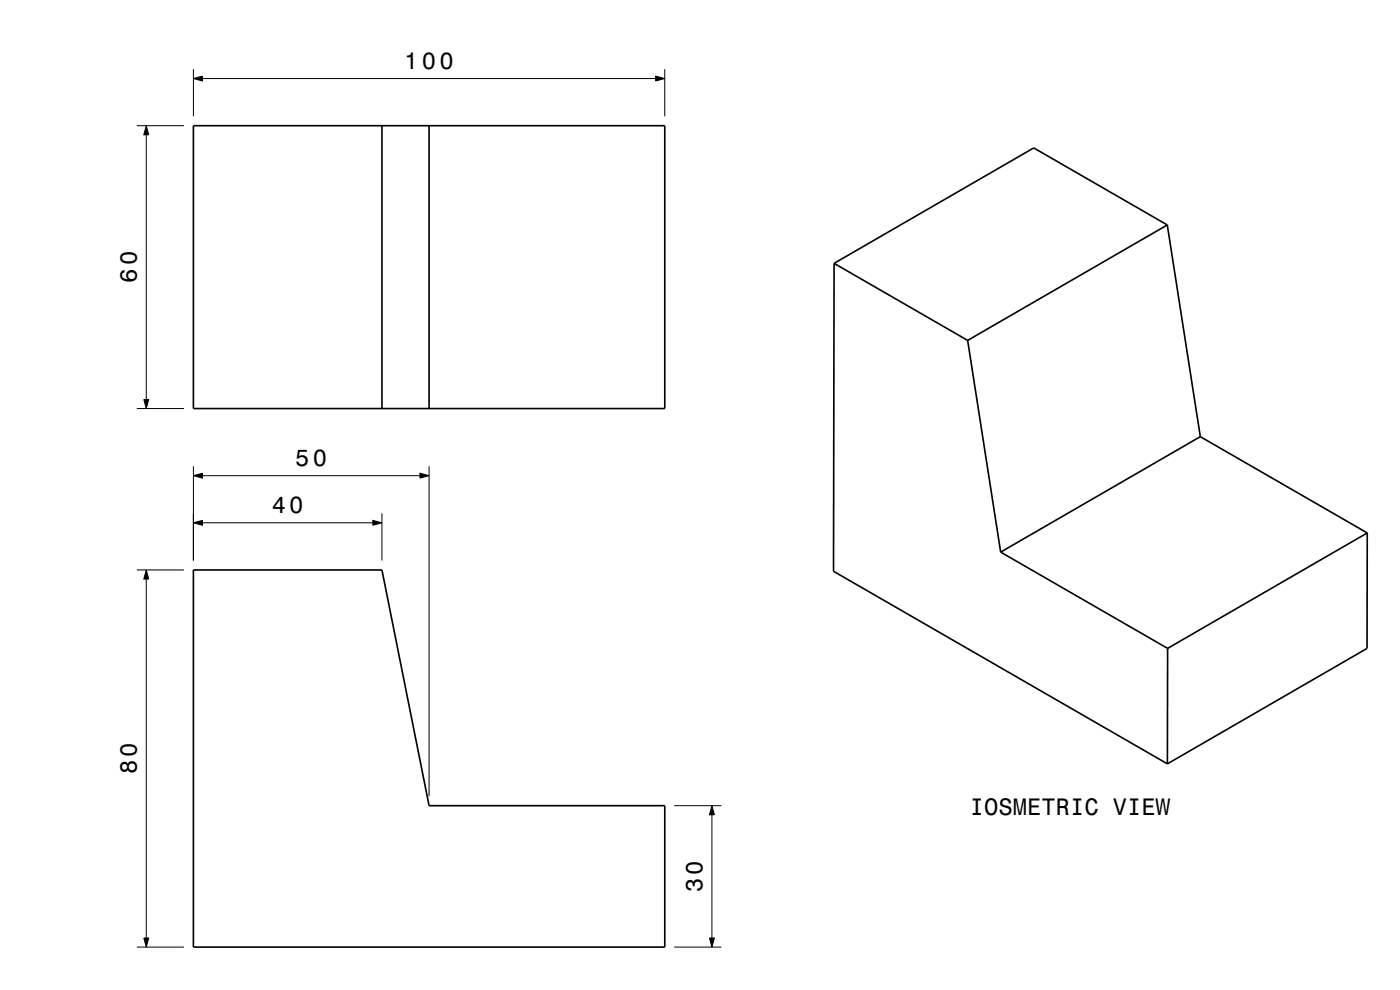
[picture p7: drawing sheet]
<svg xmlns="http://www.w3.org/2000/svg" width="297mm" height="210mm" viewBox="0 0 297 210" stroke-linecap="round" stroke-linejoin="round" font-family="sans-serif">
<g fill="none" stroke="#000" stroke-width=".21">
<path d="M41 16.7l2-.6v1.1zM41 14.7v10M43 16.7h96.1M139.1 16.1l1.9 .6-1.9 .5zM141 14.7v10M29 26.7h10M31 26.7l.5 1.9h-1zM31 28.6v56.1M29 86.7h10M30.5 84.7h1l-.5 2zM41 98.9v20M91 98.9v70"/>
<path d="M41 110.9l2-.5v1zM41 100.9l2-.5v1zM43 110.9h36.1M43 100.9h46.1M79.1 110.4l1.9 .5-1.9 .5zM81 108.9v10M89.1 100.4l1.9 .5-1.9 .5zM29 120.9h10M31 120.9l.5 1.9h-1zM31 122.8v76.2M143 170.9h10M151 170.9l.5 1.9h-1z"/>
<path d="M151 172.8v26.2M30.5 199h1l-.5 1.9zM150.5 199h1l-.5 1.9zM29 200.9h10M143 200.9h10"/>
</g>
<g fill="none" stroke="#000" stroke-width=".35">
<path d="M41 26.7h100v60h-100zM81 26.7v60M91 26.7v60M176.9 55.9l-.1 65.3 70.9 40.8M176.9 55.9l28.4 16.3M247.6 47.7l-28.3-16.3-42.4 24.5M247.6 47.7l7 44.9M247.6 47.7l-42.3 24.5M205.3 72.2l7 44.9M254.6 92.6l35.5 20.5M254.6 92.6l-42.3 24.5M212.3 117.1l35.4 20.4"/>
<path d="M290.1 113.1l-.1 24.4-42.3 24.5M290.1 113.1l-42.4 24.4M41 120.9h40l10 50h50v30h-100zM247.7 137.5v24.5"/>
</g>
<g fill="#000">
<path d="M41 16.7l2-.6v1.1z" fill-rule="evenodd"/>
<path d="M139.1 16.1l1.9 .6-1.9 .5z" fill-rule="evenodd"/>
<path d="M31 26.7l.5 1.9h-1z" fill-rule="evenodd"/>
<path d="M30.5 84.7h1l-.5 2z" fill-rule="evenodd"/>
<path d="M41 110.9l2-.5v1z" fill-rule="evenodd"/>
<path d="M41 100.9l2-.5v1z" fill-rule="evenodd"/>
<path d="M79.1 110.4l1.9 .5-1.9 .5z" fill-rule="evenodd"/>
<path d="M89.1 100.4l1.9 .5-1.9 .5z" fill-rule="evenodd"/>
<path d="M31 120.9l.5 1.9h-1z" fill-rule="evenodd"/>
<path d="M151 170.9l.5 1.9h-1z" fill-rule="evenodd"/>
<path d="M30.5 199h1l-.5 1.9z" fill-rule="evenodd"/>
<path d="M150.5 199h1l-.5 1.9z" fill-rule="evenodd"/>
</g>
<g font-size="5">
<text x="85.8" y="14.7">100</text>
<text x="29" y="60" transform="rotate(-90 29 60)">60</text>
<text x="62.6" y="98.9">50</text>
<text x="57.6" y="108.9">40</text>
<text x="29" y="164.3" transform="rotate(-90 29 164.3)">80</text>
<text x="205.7" y="172.8">IOSMETRIC VIEW</text>
<text x="149" y="189.3" transform="rotate(-90 149 189.3)">30</text>
</g>
</svg>
